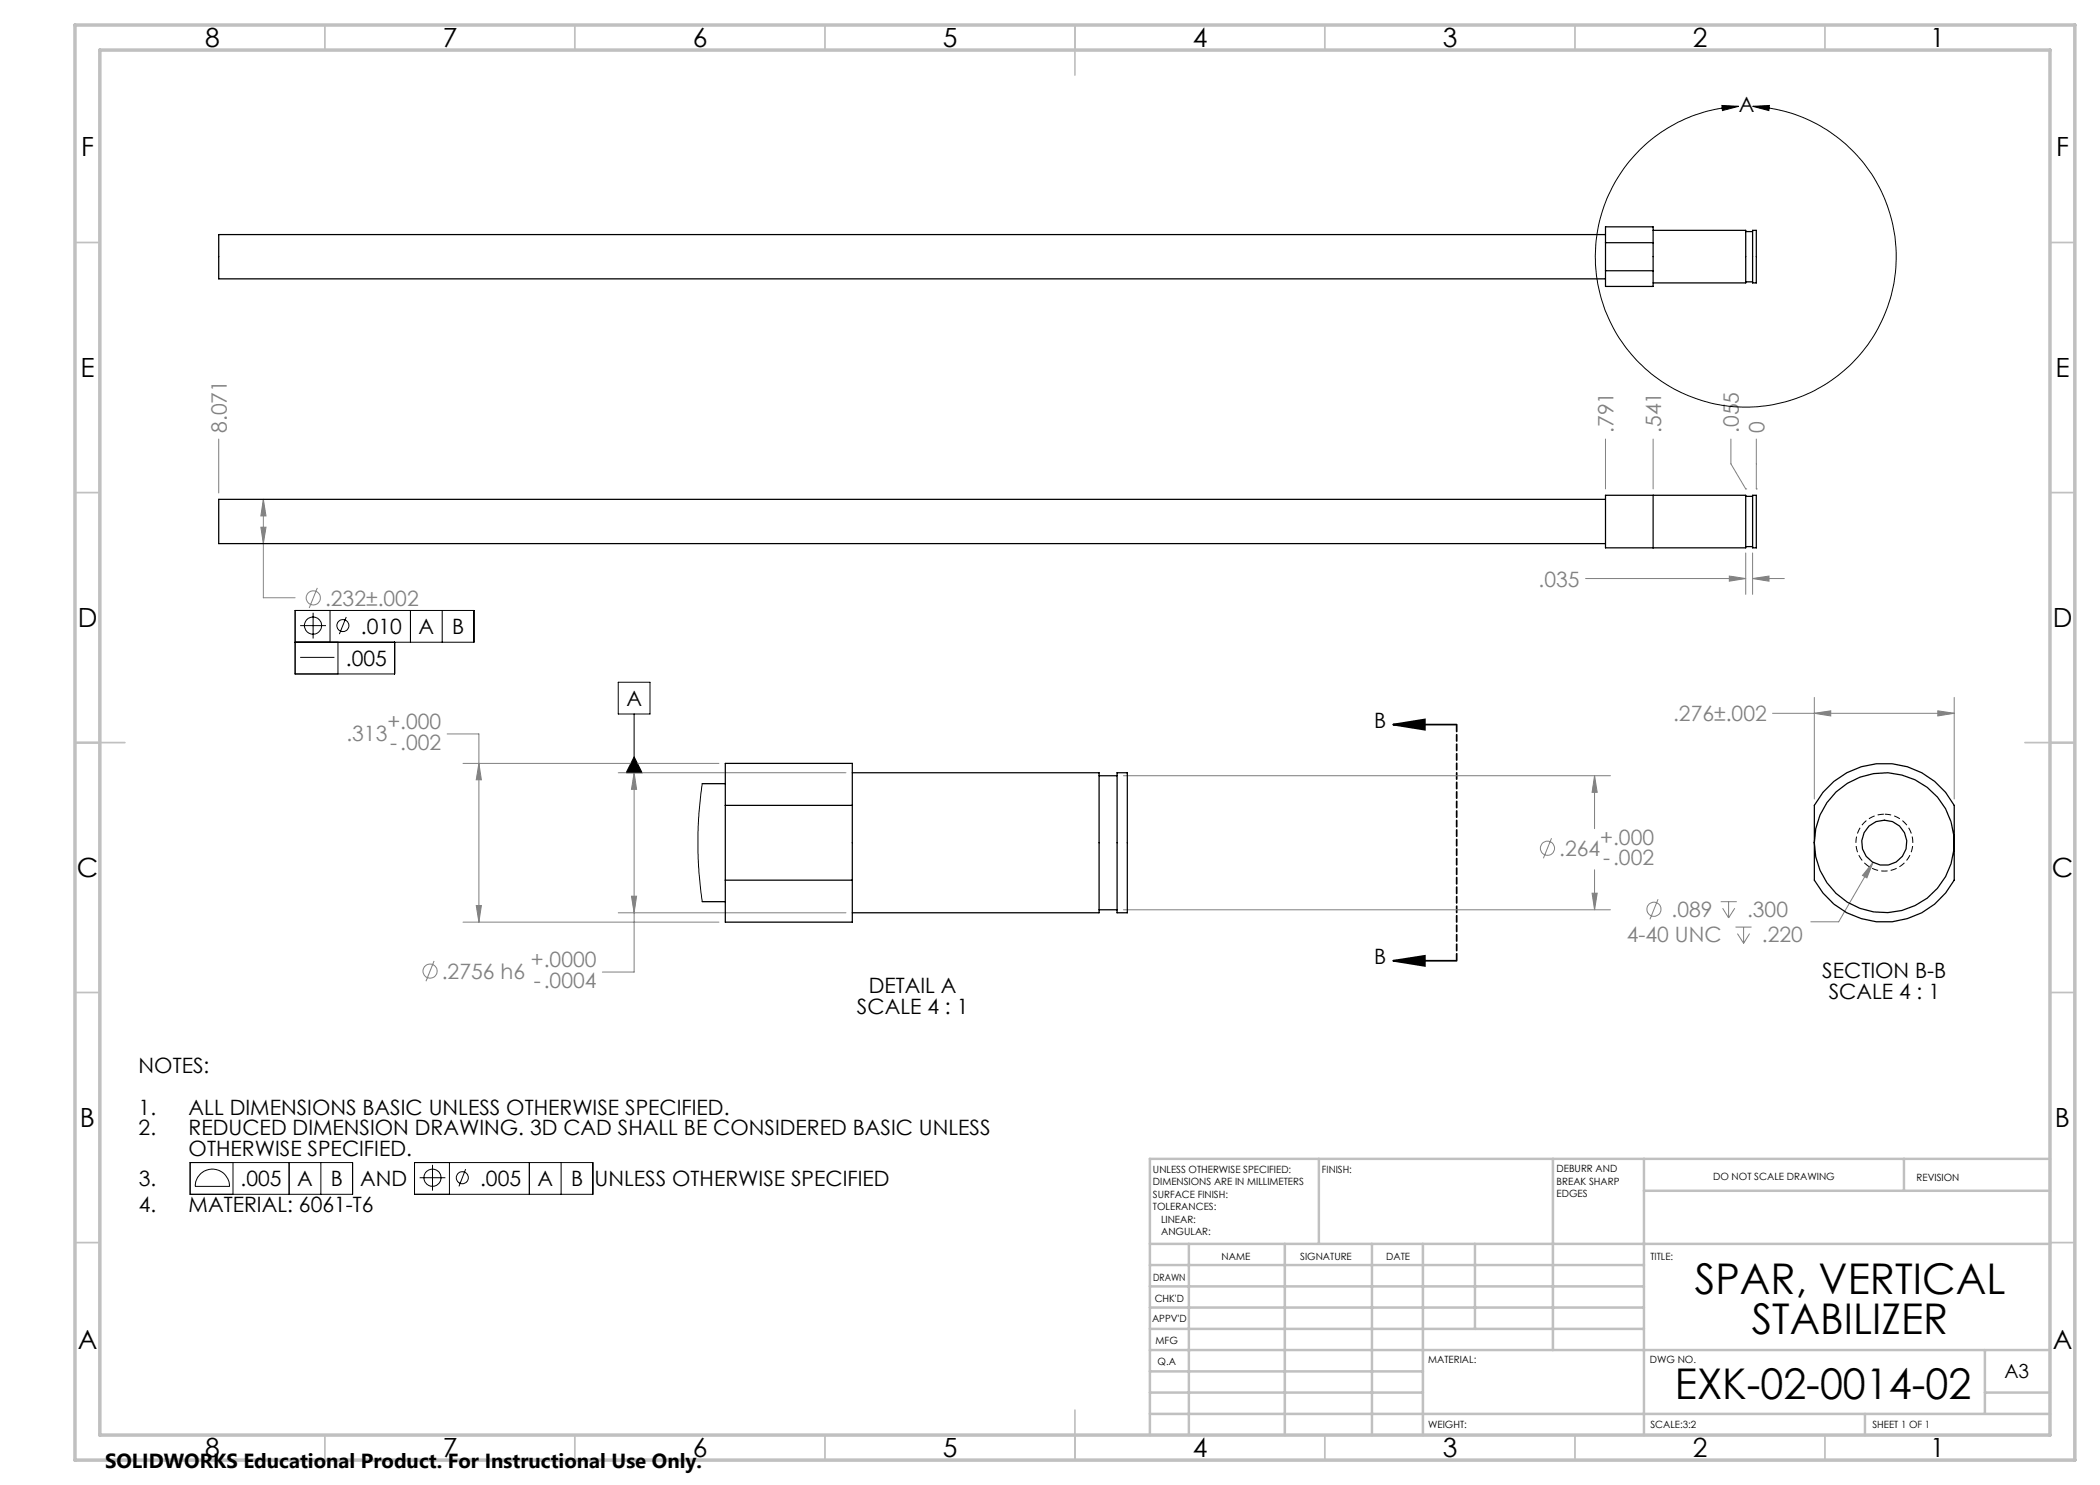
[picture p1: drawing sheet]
<svg xmlns="http://www.w3.org/2000/svg" width="420mm" height="297mm" viewBox="0 0 420 297" stroke-linecap="round" stroke-linejoin="round" font-family="sans-serif">
<g fill="none" stroke="#808080" stroke-width=".2">
<path d="M43.7 87.8v10.8M52.7 99.9v19.7h6.3M52.7 99.9l.5 3.3h-1zM321.1 87.8v10M330.6 87.8v10M346.2 87.8v5l2.9 5M349.1 97.8h.1M351.3 97.8h.1M351.3 87.8v10M52.2 105.4h1l-.5 3.3zM63.5 117.6l-1.7 4M317.1 115.7h32"/>
<path d="M345.9 115.2l3.2 .5-3.2 .5zM349.1 110.6v8.3M350.5 110.6v8.3M350.5 115.7h6.4M350.5 115.7l3.3-.5v1zM362.9 139.5v20.3M390.8 139.5v20.3M89.4 146.8h6.4v37.6M92.6 152.7h51.2M95.8 152.7l.5 3.3h-1.1zM123.6 154.5h45.6M126.8 154.5v39.9h-6.3"/>
<path d="M126.8 154.5l.5 3.4h-1zM224.7 155.1h97.4M318.9 155.1v10.6M318.9 155.1l.5 3.4h-1zM354.5 142.7h36.3M362.9 142.7l3.2-.5v1zM387.6 142.2l3.2 .5-3.2 .5zM126.3 179.2h1l-.5 3.4zM310.3 167.6l-1.6 4.1M318.4 178.6h1l-.5 3.4zM318.9 174v8M331.6 179.8l-1.6 4.1"/>
<path d="M374.6 172.5l-6.9 11.9h-5.5M374.6 172.5l-1.2 3.1-.9-.5zM86.8 192.2l-1.6 4M92.6 184.4h51.2M95.2 181.1h1.1l-.5 3.3zM123.6 182.6h45.6M224.7 182h97.4M344.1 180.3h3.2M344.5 181.6l1.2 2M345.7 180.3v3.3M347 181.6l-1.3 2M347.1 185.4h3.2"/>
<path d="M347.5 186.7l1.2 2M348.7 185.4v3.3M349.9 186.7l-1.2 2"/>
<circle cx="62.6" cy="119.6" r="1.42"/>
<circle cx="309.5" cy="169.7" r="1.41"/>
<circle cx="86" cy="194.2" r="1.42"/>
<circle cx="330.8" cy="181.9" r="1.41"/>
</g>
<g fill="none" stroke="#000" stroke-width=".2">
<path d="M344.4 21.1l3.3 .2-3.2 .8zM347.7 21.3a30.1 30.1 0 0 0-24.6 45.1 30.1 30.1 0 0 0 51.4 1.2 30.1 30.1 0 0 0-22.4-46.2l-1.5-.1M350.6 21.3l3.3-.2-.1 1zM59 128.4h35.8v-6.3h-35.8v12.7h19.9v-6.4M60 131.5h6.9M60 125.1h5.2M62.6 122.6v5.1M66 122.1v6.3M67.6 128.4v6.4M69.3 123.4l-1.4 3.4M82.1 122.1v6.3M88.4 122.1v6.3"/>
<path d="M123.6 136.5h6.4v6.3h-6.4zM126.8 151.4l1.6 3.1h-3.2zM126.8 142.8v11.7M38 232.5h32.5v6.4h-32.5zM40 234.9a3.4 3.4 0 0 1 3.8-.8 3.4 3.4 0 0 1 2.1 3.2h-6.8a3.4 3.4 0 0 1 .9-2.4zM46.6 232.5v6.4M57.8 232.5v6.4M64.2 232.5v6.4M82.9 232.5h35.7v6.4h-35.7zM83.9 235.5h5.2M86.5 233v5.1M89.9 232.5v6.4"/>
<path d="M93.1 233.8l-1.3 3.5M105.9 232.5v6.4M112.2 232.5v6.4"/>
<circle cx="62.6" cy="125.1" r="1.71"/>
<circle cx="68.6" cy="125.1" r="1.2"/>
<circle cx="86.5" cy="235.5" r="1.71"/>
<circle cx="92.5" cy="235.5" r="1.2"/>
</g>
<path d="M278.6 144.9l6.4-1v2zM278.6 144.9h12.7M278.6 192.2l6.4-1v2zM278.6 192.2h12.7" fill="none" stroke="#000" stroke-width=".35"/>
<path d="M376.9 162.8a5.7 5.7 0 0 1 5 8.5 5.7 5.7 0 0 1-9.8 .3 5.7 5.7 0 0 1 4.4-8.8h.4" fill="none" stroke="#000" stroke-width=".2" stroke-dasharray="1.3 .6" stroke-dashoffset="-.1" stroke-linecap="butt"/>
<path d="M291.3 144.9v47.3" fill="none" stroke="#000" stroke-width=".35" stroke-dasharray="1.3 .6" stroke-dashoffset="-.1"/>
<g fill="none" stroke="#c0c0c0" stroke-width=".35">
<path d="M65 5v5M115 5v5M165 5v5M215 5v10M265 5v5M315 5v5M365 5v5M15 48.5h5M410 48.5h5M15 98.5h5M410 98.5h5M15 148.5h10"/>
<path d="M405 148.5h10M15 198.5h5M410 198.5h5M15 248.5h5M410 248.5h5M65 287v5M115 287v5M165 287v5M215 282v10M265 287v5M315 287v5M365 287v5"/>
</g>
<g fill="none" stroke="#c0c0c0" stroke-width=".5">
<path d="M263.8 231.8v17M310.6 231.8v38.2M328.8 231.8v55.2M328.8 238.2h81.2M380.8 231.8v6.4M410 231.8h-180v55.2M230 248.8h180M230 257.3h98.8M230 253h98.8M237.8 248.8v38.2M257 248.8v38.2M274.4 248.8v38.2"/>
<path d="M284.6 248.8v38.2M295 248.8v17M230 265.8h98.8M230 261.5h98.8M230 278.5h54.6M230 274.3h54.6M230 270h180M397 278.5h13M397 270v12.8M230 282.8h180M373 282.8v4.2"/>
</g>
<path d="M15 5h400v287h-400zM20 10h390v277h-390z" fill="none" stroke="#c0c0c0" stroke-width=".7"/>
<g fill="#000">
<path d="M344.4 21.1l3.3 .2-3.2 .8zM350.6 21.3l3.3-.2-.1 1zM126.8 151.4l-1.6 3.1h3.2z"/>
<path d="M278.6 144.9l6.4-1v2zM278.6 192.2l6.4-1v2z"/>
</g>
<path d="M52.7 99.9l.5 3.3h-1zM52.2 105.4h1l-.5 3.3zM345.9 115.2l3.2 .5-3.2 .5zM350.5 115.7l3.3-.5v1zM95.8 152.7l.5 3.3h-1.1zM95.2 181.1h1.1l-.5 3.3zM126.8 154.5l.5 3.4h-1zM126.3 179.2h1l-.5 3.4zM318.9 155.1l.5 3.4h-1zM318.4 178.6h1l-.5 3.4zM362.9 142.7l3.2-.5v1zM387.6 142.2l3.2 .5-3.2 .5zM374.6 172.5l-2.1 2.6 .9 .5z" fill="#808080"/>
<g fill="none" stroke="#000" stroke-width=".25">
<path d="M321.1 48.5v-3.1h9.5v3.1M321.1 54.1v3.2h9.5v-3.2M321.1 46.9h-277.4v8.9h277.4M321.1 48.5h9.5M321.1 54.1h9.5M321.1 48.5v5.6M330.6 46.1h18.5v10.5h-18.5M330.6 48.5v5.6M349.1 46.3h1.4M349.1 56.4h1.4M350.5 46.1h.8v10.5h-.8zM321.1 99.1h28v10.5h-28z"/>
<path d="M321.1 99.9h-277.4v8.8h277.4M330.6 99.1v10.5M349.1 99.3h1.4M350.5 99.1h.8v10.5h-.8zM349.1 109.3h1.4M140.4 156.7h4.7M170.5 154.5h49.3v28.1h-49.3M219.8 155.1h3.6M223.4 154.5h2.1v28.1h-2.1zM366.8 156.3a15.9 15.9 0 0 1 24 4.8v14.9a15.8 15.8 0 0 1-27.9 0v-14.9l1.7-2.6zM145.1 161.1v-8.4h25.4v8.4M145.1 176v8.4h25.4v-8.4"/>
<path d="M145.1 161.1h25.4M145.1 176h25.4M145.1 161.1v14.9M170.5 161.1v14.9M140.4 180.3h4.7M219.8 182h3.6"/>
<circle cx="376.9" cy="168.6" r="4.5"/>
<circle cx="376.9" cy="168.5" r="14"/>
</g>
<path d="M140.4 156.7l-.6 6.1-.2 3.6 .1 6.8 .7 7.1" fill="none" stroke="#000" stroke-width=".2"/>
<g font-size="8.5">
<text x="339" y="258.8">SPAR, VERTICAL</text>
<text x="350.4" y="266.9">STABILIZER</text>
<text x="335" y="279.7">EXK-02-0014-02</text>
</g>
<g font-size="5.3">
<text x="41" y="9.5">8</text>
<text x="88.5" y="9.5">7</text>
<text x="138.5" y="9.5">6</text>
<text x="188.5" y="9.5">5</text>
<text x="238.5" y="9.5">4</text>
<text x="288.5" y="9.5">3</text>
<text x="338.5" y="9.5">2</text>
<text x="386" y="9.5">1</text>
<text x="16.2" y="31.2">F</text>
<text x="411.2" y="31.2">F</text>
<text x="16.1" y="75.5">E</text>
<text x="411.1" y="75.5">E</text>
<text x="15.5" y="125.5">D</text>
<text x="410.5" y="125.5">D</text>
<text x="15.4" y="175.5">C</text>
<text x="410.4" y="175.5">C</text>
<text x="16" y="225.5">B</text>
<text x="411" y="225.5">B</text>
<text x="15.5" y="269.8">A</text>
<text x="410.5" y="269.8">A</text>
<text x="41" y="291.5">8</text>
<text x="88.5" y="291.5">7</text>
<text x="138.5" y="291.5">6</text>
<text x="188.5" y="291.5">5</text>
<text x="238.5" y="291.5">4</text>
<text x="288.5" y="291.5">3</text>
<text x="338.5" y="291.5">2</text>
<text x="386" y="291.5">1</text>
</g>
<g font-size="4.2">
<text x="347.8" y="22.4">A</text>
<text x="72.2" y="126.9">.010</text>
<text x="83.7" y="126.9">A</text>
<text x="90.4" y="126.9">B</text>
<text x="69.2" y="133.2">.005</text>
<text x="125.3" y="141.2">A</text>
<text x="274.9" y="145.6">B</text>
<text x="274.9" y="192.8">B</text>
<text x="364.5" y="195.6">SECTION B-B</text>
<text x="171.4" y="202.8">SCALE 4 : 1</text>
<text x="173.8" y="198.7">DETAIL A</text>
<text x="365.7" y="199.8">SCALE 4 : 1</text>
<text x="27.7" y="214.6">NOTES:</text>
<text x="27.7" y="222.9">1.</text>
<text x="27.7" y="227.1">2.</text>
<text x="37.7" y="222.9">ALL DIMENSIONS BASIC UNLESS OTHERWISE SPECIFIED.</text>
<text x="37.7" y="227.1">REDUCED DIMENSION DRAWING. 3D CAD SHALL BE CONSIDERED BASIC UNLESS</text>
<text x="37.7" y="231.3">OTHERWISE SPECIFIED.</text>
<text x="27.7" y="237.3">3.</text>
<text x="48.1" y="237.3">.005</text>
<text x="59.4" y="237.3">A</text>
<text x="66.1" y="237.3">B</text>
<text x="72" y="237.3">AND</text>
<text x="96" y="237.3">.005</text>
<text x="107.5" y="237.3">A</text>
<text x="114.2" y="237.3">B</text>
<text x="118.9" y="237.3">UNLESS OTHERWISE SPECIFIED</text>
<text x="27.7" y="242.4">4.</text>
<text x="37.7" y="242.4">MATERIAL: 6061-T6</text>
</g>
<g font-size="4.2" fill="#808080">
<text x="45.4" y="86.6" transform="rotate(-90 45.4 86.6)">8.071</text>
<text x="322.7" y="86.6" transform="rotate(-90 322.7 86.6)">.791</text>
<text x="332.3" y="86.6" transform="rotate(-90 332.3 86.6)">.541</text>
<text x="347.8" y="86.6" transform="rotate(-90 347.8 86.6)">.055</text>
<text x="352.9" y="86.6" transform="rotate(-90 352.9 86.6)">0</text>
<text x="307.7" y="117.3">.035</text>
<text x="65" y="121.1">.232±.002</text>
<text x="69.3" y="148.1">.313</text>
<text x="77.5" y="145.9">+.000</text>
<text x="78.1" y="150">-.002</text>
<text x="334.6" y="144.3">.276±.002</text>
<text x="311.8" y="171.2">.264</text>
<text x="320.1" y="168.9">+.000</text>
<text x="320.6" y="173">-.002</text>
<text x="334.3" y="183.4">.089</text>
<text x="349.4" y="183.4">.300</text>
<text x="325.4" y="188.5">4-40 UNC</text>
<text x="352.4" y="188.5">.220</text>
<text x="88.4" y="195.8">.2756 h6</text>
<text x="106.2" y="193.5">+.0000</text>
<text x="106.8" y="197.6">-.0004</text>
</g>
<text font-size="4.1" x="21" y="293.7">SOLIDWORKS Educational Product. For Instructional Use Only.</text>
<text font-size="3.9" x="400.9" y="275.5">A3</text>
<g font-size="2">
<text x="230.6" y="234.6">UNLESS OTHERWISE SPECIFIED:</text>
<text x="230.6" y="237.1">DIMENSIONS ARE IN MILLIMETERS</text>
<text x="230.6" y="239.6">SURFACE FINISH:</text>
<text x="264.4" y="234.6">FINISH:</text>
<text x="311.3" y="234.5">DEBURR AND</text>
<text x="311.3" y="237">BREAK SHARP</text>
<text x="311.3" y="239.5">EDGES</text>
<text x="342.6" y="236">DO NOT SCALE DRAWING</text>
<text x="383.3" y="236.2">REVISION</text>
<text x="230.6" y="242.1">TOLERANCES:</text>
<text x="232.2" y="244.6">LINEAR:</text>
<text x="232.2" y="247.1">ANGULAR:</text>
<text x="244.3" y="252">NAME</text>
<text x="260" y="251.9">SIGNATURE</text>
<text x="277.2" y="251.9">DATE</text>
<text x="330.1" y="251.9">TITLE:</text>
<text x="230.6" y="256.1">DRAWN</text>
<text x="230.9" y="260.3">CHK'D</text>
<text x="230.4" y="264.4">APPV'D</text>
<text x="231.1" y="268.8">MFG</text>
<text x="231.5" y="273">Q.A</text>
<text x="285.6" y="272.5">MATERIAL:</text>
<text x="330" y="272.5">DWG NO.</text>
<text x="285.6" y="285.5">WEIGHT:</text>
<text x="330.1" y="285.6">SCALE:3:2</text>
<text x="374.5" y="285.6">SHEET 1 OF 1</text>
</g>
</svg>
